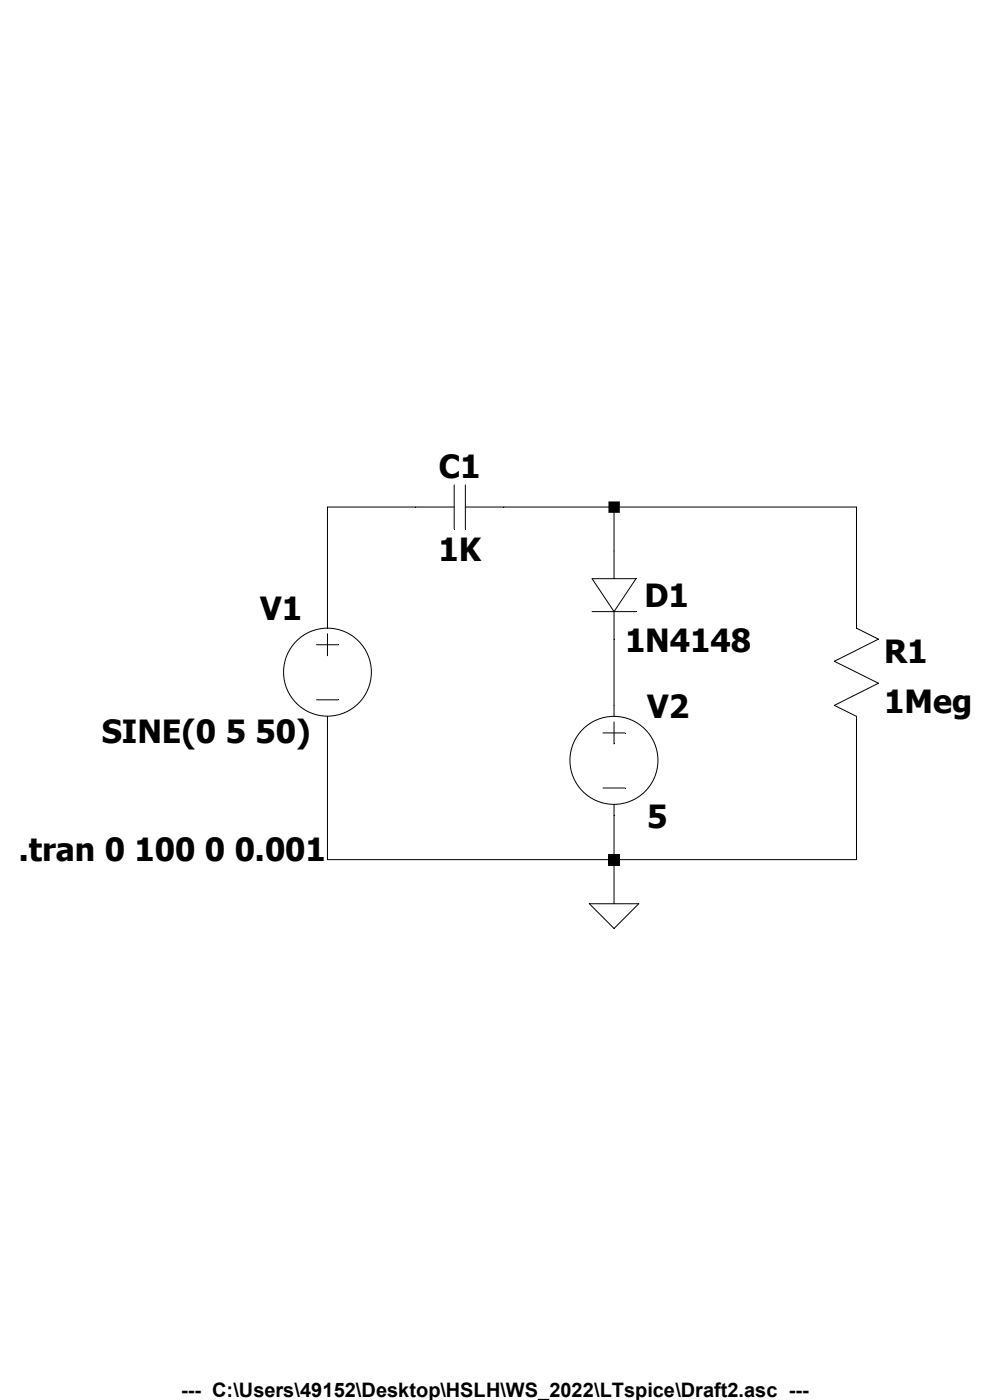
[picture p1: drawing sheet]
Version 4
SHEET 1 880 680
WIRE 160 -16 96 -16
WIRE 304 -16 224 -16
WIRE 480 -16 304 -16
WIRE 304 16 304 -16
WIRE 96 64 96 -16
WIRE 480 64 480 -16
WIRE 304 128 304 80
WIRE 96 240 96 144
WIRE 304 240 304 208
WIRE 304 240 96 240
WIRE 480 240 480 144
WIRE 480 240 304 240
WIRE 304 272 304 240
FLAG 304 272 0
SYMBOL diode 288 16 R0
WINDOW 0 38 31 Left 2
SYMATTR InstName D1
SYMATTR Value 1N4148
SYMBOL cap 224 -32 R90
WINDOW 0 0 32 VBottom 2
WINDOW 3 32 32 VTop 2
SYMATTR InstName C1
SYMATTR Value 1K
SYMBOL voltage 96 48 R0
WINDOW 0 -49 9 Left 2
WINDOW 3 -164 98 Left 2
WINDOW 123 0 0 Left 0
WINDOW 39 0 0 Left 0
SYMATTR InstName V1
SYMATTR Value SINE(0 5 50)
SYMBOL res 464 48 R0
SYMATTR InstName R1
SYMATTR Value 1Meg
SYMBOL voltage 304 112 R0
WINDOW 123 0 0 Left 0
WINDOW 39 0 0 Left 0
SYMATTR InstName V2
SYMATTR Value 5
TEXT -128 232 Left 2 !.tran 0 100 0 0.001
